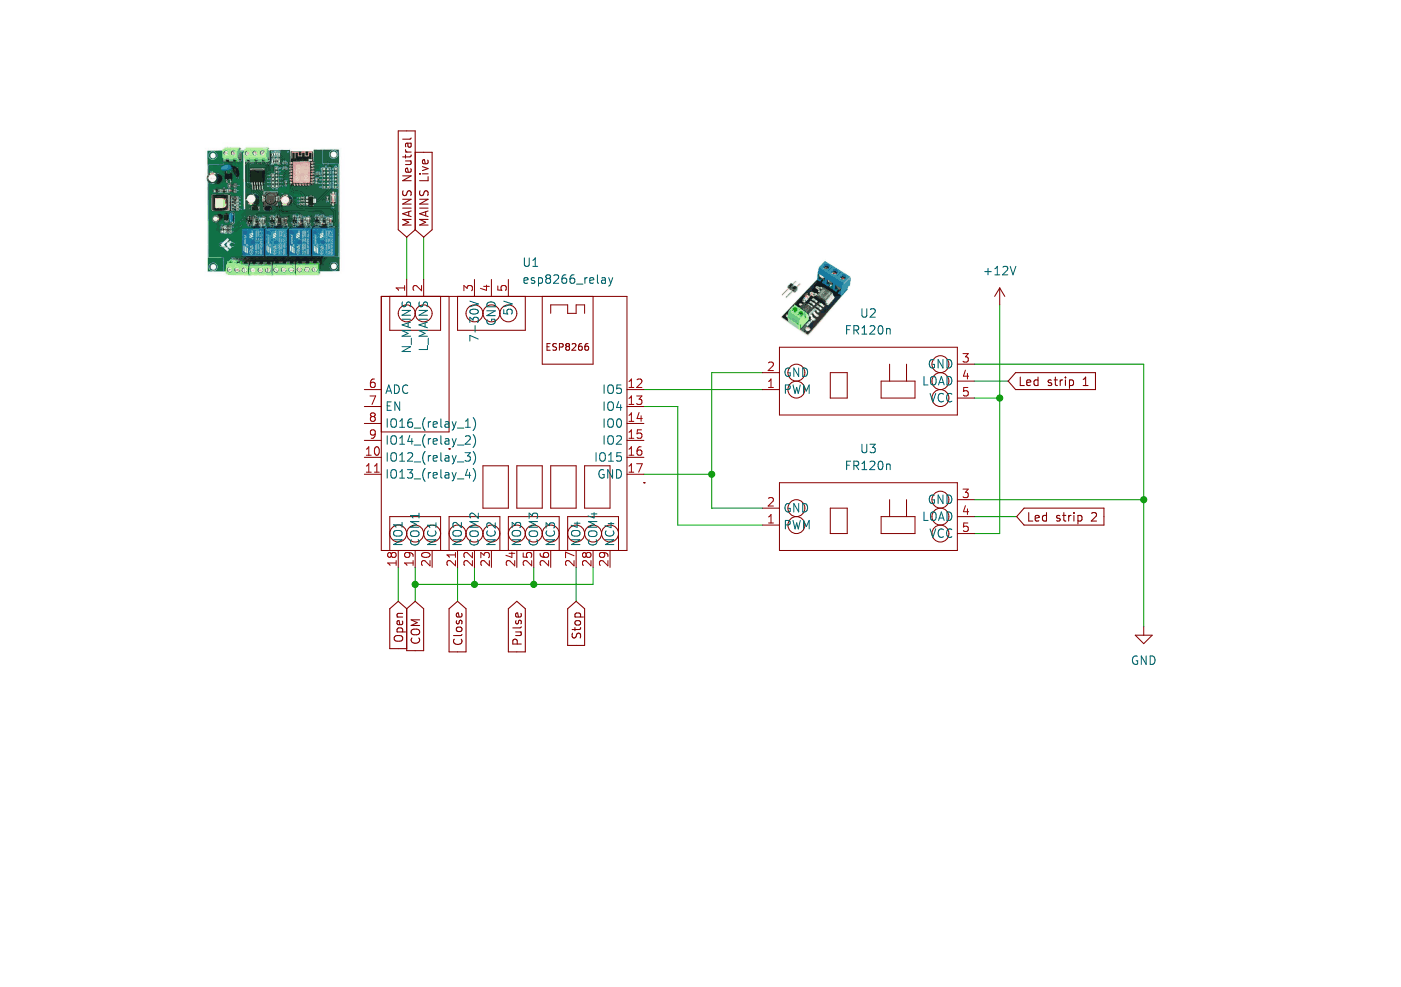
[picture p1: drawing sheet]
(kicad_sch (version 20211123) (generator eeschema)

 (paper "A5")

 (title_block
  (title "Second gate automation")
  (date "2023-11-26")
  (rev "1.0")
  (company "Bogza Constantin"))

 (lib_symbols
  (symbol "power:+12V" (power) (pin_names (offset 0)) (in_bom yes) (on_board yes)
   (property "Reference" "#PWR" (id 0) (at 0 -3.81 0) (effects (font (size 1.27 1.27)) hide))
   (property "Value" "+12V" (id 1) (at 0 3.556 0) (effects (font (size 1.27 1.27))))
   (property "Footprint" "" (id 2) (at 0 0 0) (effects (font (size 1.27 1.27)) hide))
   (property "Datasheet" "" (id 3) (at 0 0 0) (effects (font (size 1.27 1.27)) hide))
   (symbol "+12V_0_1"
    (polyline (pts (xy -0.762 1.27) (xy 0 2.54)) (stroke (width 0) (type default) (color 0 0 0 0)) (fill (type none)))
    (polyline (pts (xy 0 0) (xy 0 2.54)) (stroke (width 0) (type default) (color 0 0 0 0)) (fill (type none)))
    (polyline (pts (xy 0 2.54) (xy 0.762 1.27)) (stroke (width 0) (type default) (color 0 0 0 0)) (fill (type none))))
   (symbol "+12V_1_1"
    (pin power_in line (at 0 0 90) (length 0) hide (name "+12V" (effects (font (size 1.27 1.27)))) (number "1" (effects (font (size 1.27 1.27)))))))
  (symbol "power:GND" (power) (pin_names (offset 0)) (in_bom yes) (on_board yes)
   (property "Reference" "#PWR" (id 0) (at 0 -6.35 0) (effects (font (size 1.27 1.27)) hide))
   (property "Value" "GND" (id 1) (at 0 -3.81 0) (effects (font (size 1.27 1.27))))
   (property "Footprint" "" (id 2) (at 0 0 0) (effects (font (size 1.27 1.27)) hide))
   (property "Datasheet" "" (id 3) (at 0 0 0) (effects (font (size 1.27 1.27)) hide))
   (symbol "GND_0_1"
    (polyline (pts (xy 0 0) (xy 0 -1.27) (xy 1.27 -1.27) (xy 0 -2.54) (xy -1.27 -1.27) (xy 0 -1.27)) (stroke (width 0) (type default) (color 0 0 0 0)) (fill (type none))))
   (symbol "GND_1_1"
    (pin power_in line (at 0 0 270) (length 0) hide (name "GND" (effects (font (size 1.27 1.27)))) (number "1" (effects (font (size 1.27 1.27)))))))
  (symbol "tinel-library:FR120n" (in_bom yes) (on_board yes)
   (property "Reference" "U" (id 0) (at 13.97 5.08 0) (effects (font (size 1.27 1.27))))
   (property "Value" "FR120n" (id 1) (at 3.81 -7.62 0) (effects (font (size 1.27 1.27))))
   (property "Footprint" "" (id 2) (at 0 0 0) (effects (font (size 1.27 1.27)) hide))
   (property "Datasheet" "" (id 3) (at 0 0 0) (effects (font (size 1.27 1.27)) hide))
   (symbol "FR120n_0_1"
    (rectangle (start -10.16 3.81) (end 16.51 -6.35) (stroke (width 0) (type default) (color 0 0 0 0)) (fill (type none)))
    (circle (center -7.62 -2.54) (radius 1.27) (stroke (width 0) (type default) (color 0 0 0 0)) (fill (type none)))
    (circle (center -7.62 0) (radius 1.27) (stroke (width 0) (type default) (color 0 0 0 0)) (fill (type none)))
    (rectangle (start -2.54 0) (end 0 -3.81) (stroke (width 0) (type default) (color 0 0 0 0)) (fill (type none)))
    (polyline (pts (xy 6.35 -1.27) (xy 6.35 1.27)) (stroke (width 0) (type default) (color 0 0 0 0)) (fill (type none)))
    (polyline (pts (xy 8.89 -1.27) (xy 8.89 1.27)) (stroke (width 0) (type default) (color 0 0 0 0)) (fill (type none)))
    (rectangle (start 5.08 -1.27) (end 10.16 -3.81) (stroke (width 0) (type default) (color 0 0 0 0)) (fill (type none)))
    (circle (center 13.97 -3.81) (radius 1.27) (stroke (width 0) (type default) (color 0 0 0 0)) (fill (type none)))
    (circle (center 13.97 -1.27) (radius 1.27) (stroke (width 0) (type default) (color 0 0 0 0)) (fill (type none)))
    (circle (center 13.97 1.27) (radius 1.27) (stroke (width 0) (type default) (color 0 0 0 0)) (fill (type none))))
   (symbol "FR120n_1_1"
    (pin input line (at -12.7 -2.54 0) (length 2.54) (name "PWM" (effects (font (size 1.27 1.27)))) (number "1" (effects (font (size 1.27 1.27)))))
    (pin input line (at -12.7 0 0) (length 2.54) (name "GND" (effects (font (size 1.27 1.27)))) (number "2" (effects (font (size 1.27 1.27)))))
    (pin input line (at 19.05 1.27 180) (length 2.54) (name "GND" (effects (font (size 1.27 1.27)))) (number "3" (effects (font (size 1.27 1.27)))))
    (pin output line (at 19.05 -1.27 180) (length 2.54) (name "LOAD" (effects (font (size 1.27 1.27)))) (number "4" (effects (font (size 1.27 1.27)))))
    (pin input line (at 19.05 -3.81 180) (length 2.54) (name "VCC" (effects (font (size 1.27 1.27)))) (number "5" (effects (font (size 1.27 1.27)))))))
  (symbol "tinel-library:esp8266_relay" (in_bom yes) (on_board yes)
   (property "Reference" "U" (id 0) (at 16.51 16.51 0) (effects (font (size 1.27 1.27))))
   (property "Value" "esp8266_relay" (id 1) (at -26.67 13.97 0) (effects (font (size 1.27 1.27))))
   (property "Footprint" "" (id 2) (at 2.54 -10.16 0) (effects (font (size 1.27 1.27)) hide))
   (property "Datasheet" "" (id 3) (at 2.54 -10.16 0) (effects (font (size 1.27 1.27)) hide))
   (symbol "esp8266_relay_0_0"
    (rectangle (start -17.78 -17.78) (end -10.16 -22.86) (stroke (width 0) (type default) (color 0 0 0 0)) (fill (type none)))
    (rectangle (start -17.78 15.24) (end -10.16 10.16) (stroke (width 0) (type default) (color 0 0 0 0)) (fill (type none)))
    (circle (center -16.51 -20.32) (radius 1.27) (stroke (width 0) (type default) (color 0 0 0 0)) (fill (type none)))
    (circle (center -15.24 12.7) (radius 1.27) (stroke (width 0) (type default) (color 0 0 0 0)) (fill (type none)))
    (circle (center -13.97 -20.32) (radius 1.27) (stroke (width 0) (type default) (color 0 0 0 0)) (fill (type none)))
    (circle (center -12.7 12.7) (radius 1.27) (stroke (width 0) (type default) (color 0 0 0 0)) (fill (type none)))
    (circle (center -11.43 -20.32) (radius 1.27) (stroke (width 0) (type default) (color 0 0 0 0)) (fill (type none)))
    (rectangle (start -8.89 -17.78) (end -1.27 -22.86) (stroke (width 0) (type default) (color 0 0 0 0)) (fill (type none)))
    (rectangle (start -8.89 -7.62) (end -8.89 -7.62) (stroke (width 0) (type default) (color 0 0 0 0)) (fill (type none)))
    (rectangle (start -8.89 15.24) (end -19.05 -5.08) (stroke (width 0) (type default) (color 0 0 0 0)) (fill (type none)))
    (circle (center -7.62 -20.32) (radius 1.27) (stroke (width 0) (type default) (color 0 0 0 0)) (fill (type none)))
    (rectangle (start -7.62 15.24) (end 2.54 10.16) (stroke (width 0) (type default) (color 0 0 0 0)) (fill (type none)))
    (circle (center -5.08 -20.32) (radius 1.27) (stroke (width 0) (type default) (color 0 0 0 0)) (fill (type none)))
    (circle (center -5.08 12.7) (radius 1.27) (stroke (width 0) (type default) (color 0 0 0 0)) (fill (type none)))
    (rectangle (start -3.81 -10.16) (end 0 -16.51) (stroke (width 0) (type default) (color 0 0 0 0)) (fill (type none)))
    (circle (center -2.54 -20.32) (radius 1.27) (stroke (width 0) (type default) (color 0 0 0 0)) (fill (type none)))
    (circle (center -2.54 12.7) (radius 1.27) (stroke (width 0) (type default) (color 0 0 0 0)) (fill (type none)))
    (rectangle (start 0 -17.78) (end 7.62 -22.86) (stroke (width 0) (type default) (color 0 0 0 0)) (fill (type none)))
    (circle (center 0 12.7) (radius 1.27) (stroke (width 0) (type default) (color 0 0 0 0)) (fill (type none)))
    (circle (center 1.27 -20.32) (radius 1.27) (stroke (width 0) (type default) (color 0 0 0 0)) (fill (type none)))
    (rectangle (start 1.27 -10.16) (end 5.08 -16.51) (stroke (width 0) (type default) (color 0 0 0 0)) (fill (type none)))
    (circle (center 3.81 -20.32) (radius 1.27) (stroke (width 0) (type default) (color 0 0 0 0)) (fill (type none)))
    (circle (center 6.35 -20.32) (radius 1.27) (stroke (width 0) (type default) (color 0 0 0 0)) (fill (type none)))
    (rectangle (start 6.35 -10.16) (end 10.16 -16.51) (stroke (width 0) (type default) (color 0 0 0 0)) (fill (type none)))
    (rectangle (start 8.89 -17.78) (end 16.51 -22.86) (stroke (width 0) (type default) (color 0 0 0 0)) (fill (type none)))
    (circle (center 10.16 -20.32) (radius 1.27) (stroke (width 0) (type default) (color 0 0 0 0)) (fill (type none)))
    (rectangle (start 11.43 -16.51) (end 15.24 -10.16) (stroke (width 0) (type default) (color 0 0 0 0)) (fill (type none)))
    (circle (center 12.7 -20.32) (radius 1.27) (stroke (width 0) (type default) (color 0 0 0 0)) (fill (type none)))
    (circle (center 15.24 -20.32) (radius 1.27) (stroke (width 0) (type default) (color 0 0 0 0)) (fill (type none)))
    (text "ESP8266" (at 8.89 7.62 0) (effects (font (size 1 1)))))
   (symbol "esp8266_relay_0_1"
    (rectangle (start -19.05 15.24) (end 17.78 -22.86) (stroke (width 0) (type default) (color 0 0 0 0)) (fill (type none)))
    (polyline (pts (xy 6.35 12.7) (xy 6.35 13.97) (xy 8.89 13.97) (xy 8.89 12.7) (xy 10.16 12.7) (xy 10.16 13.97) (xy 11.43 13.97) (xy 11.43 12.7)) (stroke (width 0) (type default) (color 0 0 0 0)) (fill (type none)))
    (rectangle (start 5.08 15.24) (end 12.7 5.08) (stroke (width 0) (type default) (color 0 0 0 0)) (fill (type none)))
    (rectangle (start 20.32 -12.7) (end 20.32 -12.7) (stroke (width 0) (type default) (color 0 0 0 0)) (fill (type none))))
   (symbol "esp8266_relay_1_1"
    (pin input line (at -15.24 17.78 270) (length 2.54) (name "N_MAINS" (effects (font (size 1.27 1.27)))) (number "1" (effects (font (size 1.27 1.27)))))
    (pin bidirectional line (at -21.59 -8.89 0) (length 2.54) (name "IO12_(relay_3)" (effects (font (size 1.27 1.27)))) (number "10" (effects (font (size 1.27 1.27)))))
    (pin bidirectional line (at -21.59 -11.43 0) (length 2.54) (name "IO13_(relay_4)" (effects (font (size 1.27 1.27)))) (number "11" (effects (font (size 1.27 1.27)))))
    (pin bidirectional line (at 20.32 1.27 180) (length 2.54) (name "IO5" (effects (font (size 1.27 1.27)))) (number "12" (effects (font (size 1.27 1.27)))))
    (pin bidirectional line (at 20.32 -1.27 180) (length 2.54) (name "IO4" (effects (font (size 1.27 1.27)))) (number "13" (effects (font (size 1.27 1.27)))))
    (pin bidirectional line (at 20.32 -3.81 180) (length 2.54) (name "IO0" (effects (font (size 1.27 1.27)))) (number "14" (effects (font (size 1.27 1.27)))))
    (pin bidirectional line (at 20.32 -6.35 180) (length 2.54) (name "IO2" (effects (font (size 1.27 1.27)))) (number "15" (effects (font (size 1.27 1.27)))))
    (pin bidirectional line (at 20.32 -8.89 180) (length 2.54) (name "IO15" (effects (font (size 1.27 1.27)))) (number "16" (effects (font (size 1.27 1.27)))))
    (pin bidirectional line (at 20.32 -11.43 180) (length 2.54) (name "GND" (effects (font (size 1.27 1.27)))) (number "17" (effects (font (size 1.27 1.27)))))
    (pin bidirectional line (at -16.51 -25.4 90) (length 2.54) (name "NO1" (effects (font (size 1.27 1.27)))) (number "18" (effects (font (size 1.27 1.27)))))
    (pin bidirectional line (at -13.97 -25.4 90) (length 2.54) (name "COM1" (effects (font (size 1.27 1.27)))) (number "19" (effects (font (size 1.27 1.27)))))
    (pin input line (at -12.7 17.78 270) (length 2.54) (name "L_MAINS" (effects (font (size 1.27 1.27)))) (number "2" (effects (font (size 1.27 1.27)))))
    (pin bidirectional line (at -11.43 -25.4 90) (length 2.54) (name "NC1" (effects (font (size 1.27 1.27)))) (number "20" (effects (font (size 1.27 1.27)))))
    (pin bidirectional line (at -7.62 -25.4 90) (length 2.54) (name "NO2" (effects (font (size 1.27 1.27)))) (number "21" (effects (font (size 1.27 1.27)))))
    (pin bidirectional line (at -5.08 -25.4 90) (length 2.54) (name "COM2" (effects (font (size 1.27 1.27)))) (number "22" (effects (font (size 1.27 1.27)))))
    (pin bidirectional line (at -2.54 -25.4 90) (length 2.54) (name "NC2" (effects (font (size 1.27 1.27)))) (number "23" (effects (font (size 1.27 1.27)))))
    (pin bidirectional line (at 1.27 -25.4 90) (length 2.54) (name "NO3" (effects (font (size 1.27 1.27)))) (number "24" (effects (font (size 1.27 1.27)))))
    (pin bidirectional line (at 3.81 -25.4 90) (length 2.54) (name "COM3" (effects (font (size 1.27 1.27)))) (number "25" (effects (font (size 1.27 1.27)))))
    (pin bidirectional line (at 6.35 -25.4 90) (length 2.54) (name "NC3" (effects (font (size 1.27 1.27)))) (number "26" (effects (font (size 1.27 1.27)))))
    (pin bidirectional line (at 10.16 -25.4 90) (length 2.54) (name "NO4" (effects (font (size 1.27 1.27)))) (number "27" (effects (font (size 1.27 1.27)))))
    (pin bidirectional line (at 12.7 -25.4 90) (length 2.54) (name "COM4" (effects (font (size 1.27 1.27)))) (number "28" (effects (font (size 1.27 1.27)))))
    (pin bidirectional line (at 15.24 -25.4 90) (length 2.54) (name "NC4" (effects (font (size 1.27 1.27)))) (number "29" (effects (font (size 1.27 1.27)))))
    (pin input line (at -5.08 17.78 270) (length 2.54) (name "7-30V" (effects (font (size 1.27 1.27)))) (number "3" (effects (font (size 1.27 1.27)))))
    (pin input line (at -2.54 17.78 270) (length 2.54) (name "GND" (effects (font (size 1.27 1.27)))) (number "4" (effects (font (size 1.27 1.27)))))
    (pin input line (at 0 17.78 270) (length 2.54) (name "5V" (effects (font (size 1.27 1.27)))) (number "5" (effects (font (size 1.27 1.27)))))
    (pin bidirectional line (at -21.59 1.27 0) (length 2.54) (name "ADC" (effects (font (size 1.27 1.27)))) (number "6" (effects (font (size 1.27 1.27)))))
    (pin bidirectional line (at -21.59 -1.27 0) (length 2.54) (name "EN" (effects (font (size 1.27 1.27)))) (number "7" (effects (font (size 1.27 1.27)))))
    (pin bidirectional line (at -21.59 -3.81 0) (length 2.54) (name "IO16_(relay_1)" (effects (font (size 1.27 1.27)))) (number "8" (effects (font (size 1.27 1.27)))))
    (pin bidirectional line (at -21.59 -6.35 0) (length 2.54) (name "IO14_(relay_2)" (effects (font (size 1.27 1.27)))) (number "9" (effects (font (size 1.27 1.27))))))))

 (junction (at 80.01 87.63) (diameter 0) (color 0 0 0 0))
 (junction (at 62.23 87.63) (diameter 0) (color 0 0 0 0))
 (junction (at 149.86 59.69) (diameter 0) (color 0 0 0 0))
 (junction (at 71.12 87.63) (diameter 0) (color 0 0 0 0))
 (junction (at 171.45 74.93) (diameter 0) (color 0 0 0 0))
 (junction (at 106.68 71.12) (diameter 0) (color 0 0 0 0))

 (wire (pts (xy 171.45 54.61) (xy 171.45 74.93)) (stroke (width 0) (type default) (color 0 0 0 0)))
 (wire (pts (xy 146.05 74.93) (xy 171.45 74.93)) (stroke (width 0) (type default) (color 0 0 0 0)))
 (wire (pts (xy 96.52 71.12) (xy 106.68 71.12)) (stroke (width 0) (type default) (color 0 0 0 0)))
 (wire (pts (xy 96.52 60.96) (xy 101.6 60.96)) (stroke (width 0) (type default) (color 0 0 0 0)))
 (wire (pts (xy 149.86 80.01) (xy 149.86 59.69)) (stroke (width 0) (type default) (color 0 0 0 0)))
 (wire (pts (xy 59.69 85.09) (xy 59.69 90.17)) (stroke (width 0) (type default) (color 0 0 0 0)))
 (wire (pts (xy 62.23 85.09) (xy 62.23 87.63)) (stroke (width 0) (type default) (color 0 0 0 0)))
 (wire (pts (xy 146.05 80.01) (xy 149.86 80.01)) (stroke (width 0) (type default) (color 0 0 0 0)))
 (wire (pts (xy 80.01 87.63) (xy 71.12 87.63)) (stroke (width 0) (type default) (color 0 0 0 0)))
 (wire (pts (xy 106.68 55.88) (xy 106.68 71.12)) (stroke (width 0) (type default) (color 0 0 0 0)))
 (wire (pts (xy 106.68 55.88) (xy 114.3 55.88)) (stroke (width 0) (type default) (color 0 0 0 0)))
 (wire (pts (xy 146.05 57.15) (xy 151.13 57.15)) (stroke (width 0) (type default) (color 0 0 0 0)))
 (wire (pts (xy 101.6 60.96) (xy 101.6 78.74)) (stroke (width 0) (type default) (color 0 0 0 0)))
 (wire (pts (xy 171.45 74.93) (xy 171.45 93.98)) (stroke (width 0) (type default) (color 0 0 0 0)))
 (wire (pts (xy 88.9 87.63) (xy 80.01 87.63)) (stroke (width 0) (type default) (color 0 0 0 0)))
 (wire (pts (xy 101.6 78.74) (xy 114.3 78.74)) (stroke (width 0) (type default) (color 0 0 0 0)))
 (wire (pts (xy 149.86 45.72) (xy 149.86 59.69)) (stroke (width 0) (type default) (color 0 0 0 0)))
 (wire (pts (xy 60.96 35.56) (xy 60.96 41.91)) (stroke (width 0) (type default) (color 0 0 0 0)))
 (wire (pts (xy 146.05 77.47) (xy 152.4 77.47)) (stroke (width 0) (type default) (color 0 0 0 0)))
 (wire (pts (xy 68.58 85.09) (xy 68.58 90.17)) (stroke (width 0) (type default) (color 0 0 0 0)))
 (wire (pts (xy 146.05 59.69) (xy 149.86 59.69)) (stroke (width 0) (type default) (color 0 0 0 0)))
 (wire (pts (xy 146.05 54.61) (xy 171.45 54.61)) (stroke (width 0) (type default) (color 0 0 0 0)))
 (wire (pts (xy 62.23 87.63) (xy 71.12 87.63)) (stroke (width 0) (type default) (color 0 0 0 0)))
 (wire (pts (xy 63.5 35.56) (xy 63.5 41.91)) (stroke (width 0) (type default) (color 0 0 0 0)))
 (wire (pts (xy 71.12 85.09) (xy 71.12 87.63)) (stroke (width 0) (type default) (color 0 0 0 0)))
 (wire (pts (xy 86.36 85.09) (xy 86.36 90.17)) (stroke (width 0) (type default) (color 0 0 0 0)))
 (wire (pts (xy 96.52 58.42) (xy 114.3 58.42)) (stroke (width 0) (type default) (color 0 0 0 0)))
 (wire (pts (xy 114.3 76.2) (xy 106.68 76.2)) (stroke (width 0) (type default) (color 0 0 0 0)))
 (wire (pts (xy 80.01 85.09) (xy 80.01 87.63)) (stroke (width 0) (type default) (color 0 0 0 0)))
 (wire (pts (xy 106.68 76.2) (xy 106.68 71.12)) (stroke (width 0) (type default) (color 0 0 0 0)))
 (wire (pts (xy 62.23 87.63) (xy 62.23 90.17)) (stroke (width 0) (type default) (color 0 0 0 0)))
 (wire (pts (xy 88.9 85.09) (xy 88.9 87.63)) (stroke (width 0) (type default) (color 0 0 0 0)))

 (image (at 43.18 36.83) (scale 0.640983)
  (data))
 (image (at 119.38 44.45) (scale 0.30711)
  (data))

 (global_label "Open" (shape input) (at 59.69 90.17 270) (fields_autoplaced) (effects (font (size 1.27 1.27)) (justify right))
  (property "Intersheet References" "${INTERSHEET_REFS}" (id 0) (at 59.6106 97.3002 90) (effects (font (size 1.27 1.27)) (justify right) hide)))
 (global_label "Led strip 2" (shape input) (at 152.4 77.47 0) (fields_autoplaced) (effects (font (size 1.27 1.27)) (justify left))
  (property "Intersheet References" "${INTERSHEET_REFS}" (id 0) (at 165.5174 77.3906 0) (effects (font (size 1.27 1.27)) (justify left) hide)))
 (global_label "MAINS Neutral" (shape input) (at 60.96 35.56 90) (fields_autoplaced) (effects (font (size 1.27 1.27)) (justify left))
  (property "Intersheet References" "${INTERSHEET_REFS}" (id 0) (at 60.8806 19.6002 90) (effects (font (size 1.27 1.27)) (justify left) hide)))
 (global_label "Led strip 1" (shape input) (at 151.13 57.15 0) (fields_autoplaced) (effects (font (size 1.27 1.27)) (justify left))
  (property "Intersheet References" "${INTERSHEET_REFS}" (id 0) (at 164.2474 57.0706 0) (effects (font (size 1.27 1.27)) (justify left) hide)))
 (global_label "Pulse" (shape input) (at 77.47 90.17 270) (fields_autoplaced) (effects (font (size 1.27 1.27)) (justify right))
  (property "Intersheet References" "${INTERSHEET_REFS}" (id 0) (at 77.3906 97.7841 90) (effects (font (size 1.27 1.27)) (justify right) hide)))
 (global_label "Close" (shape input) (at 68.58 90.17 270) (fields_autoplaced) (effects (font (size 1.27 1.27)) (justify right))
  (property "Intersheet References" "${INTERSHEET_REFS}" (id 0) (at 68.5006 97.7841 90) (effects (font (size 1.27 1.27)) (justify right) hide)))
 (global_label "MAINS Live" (shape input) (at 63.5 35.56 90) (fields_autoplaced) (effects (font (size 1.27 1.27)) (justify left))
  (property "Intersheet References" "${INTERSHEET_REFS}" (id 0) (at 63.4206 22.8055 90) (effects (font (size 1.27 1.27)) (justify left) hide)))
 (global_label "Stop" (shape input) (at 86.36 90.17 270) (fields_autoplaced) (effects (font (size 1.27 1.27)) (justify right))
  (property "Intersheet References" "${INTERSHEET_REFS}" (id 0) (at 86.2806 96.8164 90) (effects (font (size 1.27 1.27)) (justify right) hide)))
 (global_label "COM " (shape input) (at 62.23 90.17 270) (fields_autoplaced) (effects (font (size 1.27 1.27)) (justify right))
  (property "Intersheet References" "${INTERSHEET_REFS}" (id 0) (at 62.1506 97.6026 90) (effects (font (size 1.27 1.27)) (justify right) hide)))

 (symbol (lib_id "tinel-library:FR120n") (at 127 76.2 0) (unit 1) (in_bom yes) (on_board yes) (fields_autoplaced)
  (property "Reference" "U3" (id 0) (at 130.175 67.31 0))
  (property "Value" "FR120n" (id 1) (at 130.175 69.85 0))
  (property "Footprint" "" (id 2) (at 127 76.2 0) (effects (font (size 1.27 1.27)) hide))
  (property "Datasheet" "" (id 3) (at 127 76.2 0) (effects (font (size 1.27 1.27)) hide)) (pin "1") (pin "2") (pin "3") (pin "4") (pin "5"))

 (symbol (lib_id "tinel-library:esp8266_relay") (at 76.2 59.69 0) (unit 1) (in_bom yes) (on_board yes) (fields_autoplaced)
  (property "Reference" "U1" (id 0) (at 78.2194 39.37 0) (effects (font (size 1.27 1.27)) (justify left)))
  (property "Value" "esp8266_relay" (id 1) (at 78.2194 41.91 0) (effects (font (size 1.27 1.27)) (justify left)))
  (property "Footprint" "" (id 2) (at 78.74 69.85 0) (effects (font (size 1.27 1.27)) hide))
  (property "Datasheet" "" (id 3) (at 78.74 69.85 0) (effects (font (size 1.27 1.27)) hide)) (pin "1") (pin "10") (pin "11") (pin "12") (pin "13") (pin "14") (pin "15") (pin "16") (pin "17") (pin "18") (pin "19") (pin "2") (pin "20") (pin "21") (pin "22") (pin "23") (pin "24") (pin "25") (pin "26") (pin "27") (pin "28") (pin "29") (pin "3") (pin "4") (pin "5") (pin "6") (pin "7") (pin "8") (pin "9"))

 (symbol (lib_id "power:GND") (at 171.45 93.98 0) (unit 1) (in_bom yes) (on_board yes) (fields_autoplaced)
  (property "Reference" "#PWR02" (id 0) (at 171.45 100.33 0) (effects (font (size 1.27 1.27)) hide))
  (property "Value" "GND" (id 1) (at 171.45 99.06 0))
  (property "Footprint" "" (id 2) (at 171.45 93.98 0) (effects (font (size 1.27 1.27)) hide))
  (property "Datasheet" "" (id 3) (at 171.45 93.98 0) (effects (font (size 1.27 1.27)) hide)) (pin "1"))

 (symbol (lib_id "tinel-library:FR120n") (at 127 55.88 0) (unit 1) (in_bom yes) (on_board yes) (fields_autoplaced)
  (property "Reference" "U2" (id 0) (at 130.175 46.99 0))
  (property "Value" "FR120n" (id 1) (at 130.175 49.53 0))
  (property "Footprint" "" (id 2) (at 127 55.88 0) (effects (font (size 1.27 1.27)) hide))
  (property "Datasheet" "" (id 3) (at 127 55.88 0) (effects (font (size 1.27 1.27)) hide)) (pin "1") (pin "2") (pin "3") (pin "4") (pin "5"))

 (symbol (lib_id "power:+12V") (at 149.86 45.72 0) (unit 1) (in_bom yes) (on_board yes) (fields_autoplaced)
  (property "Reference" "#PWR01" (id 0) (at 149.86 49.53 0) (effects (font (size 1.27 1.27)) hide))
  (property "Value" "+12V" (id 1) (at 149.86 40.64 0))
  (property "Footprint" "" (id 2) (at 149.86 45.72 0) (effects (font (size 1.27 1.27)) hide))
  (property "Datasheet" "" (id 3) (at 149.86 45.72 0) (effects (font (size 1.27 1.27)) hide)) (pin "1"))

 (sheet_instances (path "" (page "1")))

)
